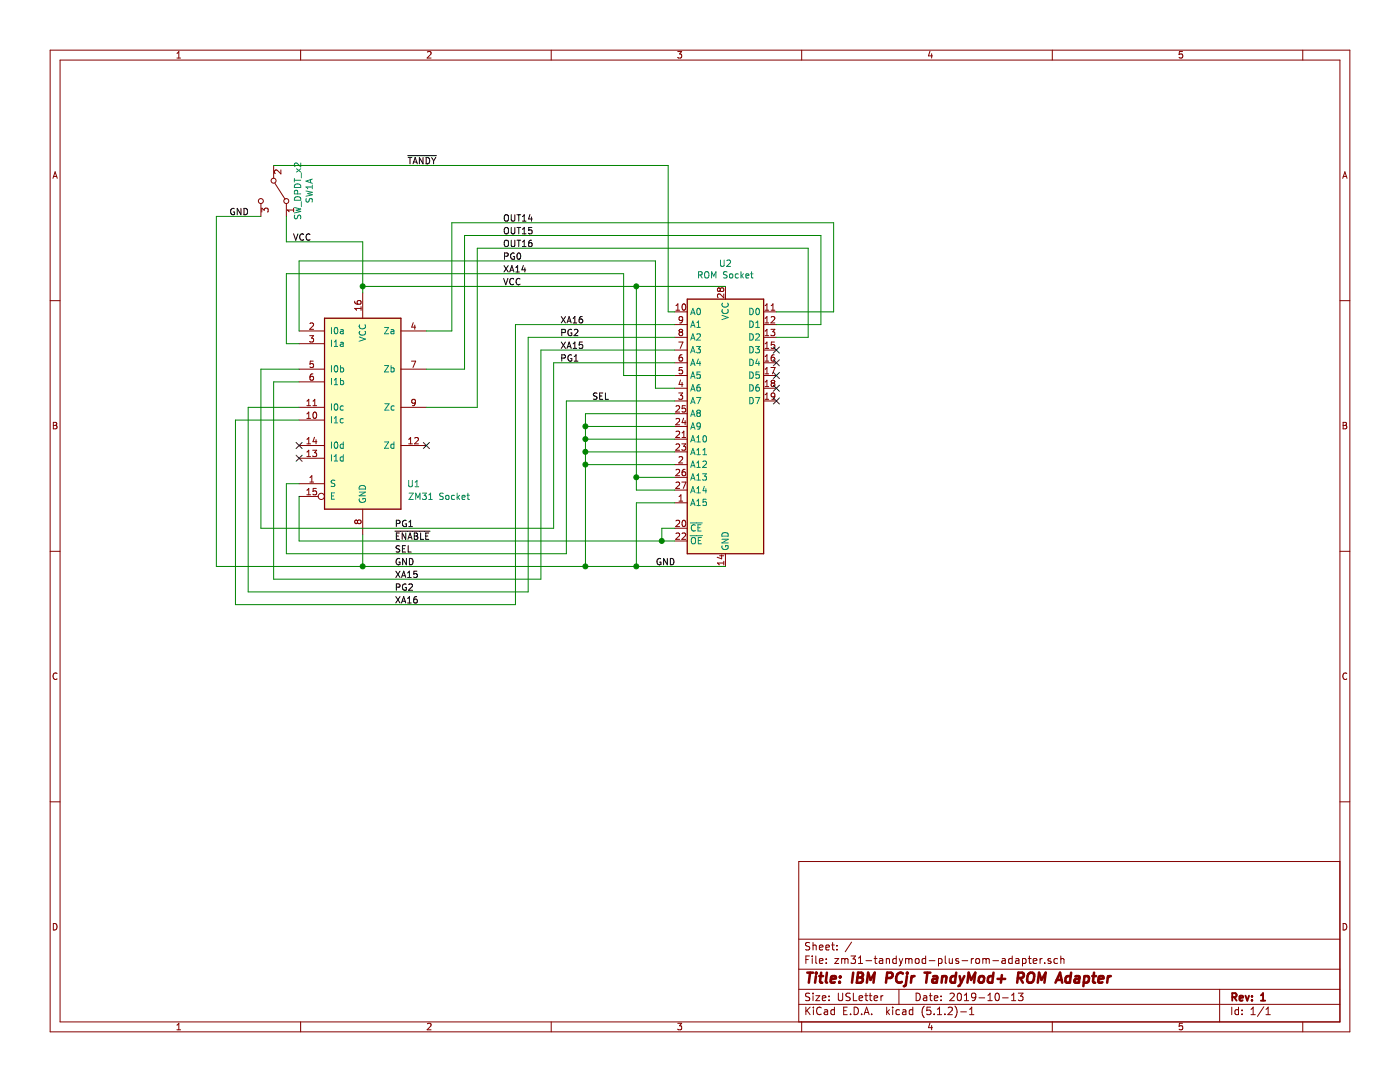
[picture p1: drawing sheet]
EESchema Schematic File Version 4
LIBS:zm31-tandymod-plus-rom-adapter-cache
EELAYER 29 0
EELAYER END
$Descr USLetter 11000 8500
encoding utf-8
Sheet 1 1
Title "IBM PCjr TandyMod+ ROM Adapter"
Date "2019-10-13"
Rev "1"
Comp ""
Comment1 ""
Comment2 ""
Comment3 ""
Comment4 ""
$EndDescr
$Comp
L 74xx:74LS157 U1
U 1 1
P 2850 3200
F 0 "U1" H 3250 2600 50  0000 C CNN
F 1 "ZM31 Socket" H 3450 2500 50  0000 C CNN
F 2 "Package_DIP:DIP-16_W7.62mm_Socket_LongPads" H 2850 3200 50  0001 C CNN
F 3 "http://www.ti.com/lit/gpn/sn74LS157" H 2850 3200 50  0001 C CNN
	1    2850 3200
	1    0    0    -1  
$EndComp
$Comp
L Switch:SW_DPDT_x2 SW1
U 1 1
P 2150 1500
F 0 "SW1" H 2150 1785 50  0000 C CNN
F 1 "SW_DPDT_x2" H 2150 1694 50  0000 C CNN
F 2 "Connector_PinHeader_2.54mm:PinHeader_1x03_P2.54mm_Horizontal" H 2150 1500 50  0001 C CNN
F 3 "~" H 2150 1500 50  0001 C CNN
	1    2150 1500
	0    1    1    0   
$EndComp
$Comp
L Memory_EPROM:27C512 U2
U 1 1
P 5700 3350
F 0 "U2" H 5700 4631 50  0000 C CNN
F 1 "ROM Socket" H 5700 4540 50  0000 C CNN
F 2 "Package_DIP:DIP-28_W15.24mm_Socket_LongPads" H 5700 3350 50  0001 C CNN
F 3 "http://ww1.microchip.com/downloads/en/DeviceDoc/doc0015.pdf" H 5700 3350 50  0001 C CNN
	1    5700 3350
	1    0    0    -1  
$EndComp
Wire Wire Line
	5700 2250 5000 2250
Wire Wire Line
	2850 2250 2850 2300
NoConn ~ 3350 3500
NoConn ~ 2350 3500
NoConn ~ 2350 3600
Wire Wire Line
	5700 4450 5000 4450
Wire Wire Line
	2850 4450 2850 4200
NoConn ~ 6100 2750
NoConn ~ 6100 2850
NoConn ~ 6100 2950
NoConn ~ 6100 3050
NoConn ~ 6100 3150
Wire Wire Line
	5300 3950 5000 3950
Wire Wire Line
	5000 3950 5000 4450
Connection ~ 5000 4450
Wire Wire Line
	5000 4450 4600 4450
Wire Wire Line
	5300 3850 5000 3850
Wire Wire Line
	5000 3850 5000 3750
Connection ~ 5000 2250
Wire Wire Line
	5000 2250 2850 2250
Wire Wire Line
	5300 3750 5000 3750
Connection ~ 5000 3750
Wire Wire Line
	5000 3750 5000 2250
Wire Wire Line
	5300 3650 4600 3650
Wire Wire Line
	4600 3650 4600 4450
Connection ~ 4600 4450
Wire Wire Line
	4600 4450 2850 4450
Wire Wire Line
	5300 3550 4600 3550
Wire Wire Line
	4600 3550 4600 3650
Connection ~ 4600 3650
Wire Wire Line
	5300 3350 4600 3350
Wire Wire Line
	4600 3350 4600 3450
Connection ~ 4600 3550
Wire Wire Line
	5300 3250 4600 3250
Wire Wire Line
	4600 3250 4600 3350
Connection ~ 4600 3350
Wire Wire Line
	5300 3450 4600 3450
Connection ~ 4600 3450
Wire Wire Line
	4600 3450 4600 3550
Wire Wire Line
	3550 1750 3550 2600
Wire Wire Line
	3550 2600 3350 2600
Wire Wire Line
	3350 2900 3650 2900
Wire Wire Line
	3650 2900 3650 1850
Wire Wire Line
	3350 3200 3750 3200
Wire Wire Line
	3750 3200 3750 1950
Wire Wire Line
	3750 1950 6350 1950
Wire Wire Line
	6350 1950 6350 2650
Wire Wire Line
	6350 2650 6100 2650
Wire Wire Line
	3650 1850 6450 1850
Wire Wire Line
	6450 1850 6450 2550
Wire Wire Line
	6450 2550 6100 2550
Wire Wire Line
	6100 2450 6550 2450
Wire Wire Line
	6550 2450 6550 1750
Wire Wire Line
	6550 1750 3550 1750
Wire Wire Line
	5300 2450 5250 2450
Wire Wire Line
	5250 1300 2150 1300
Wire Wire Line
	5250 1300 5250 2450
Wire Wire Line
	2350 3900 2350 4250
Wire Wire Line
	2350 4250 5200 4250
Wire Wire Line
	5300 4150 5200 4150
Wire Wire Line
	5200 4150 5200 4250
Connection ~ 5200 4250
Wire Wire Line
	5200 4250 5300 4250
Wire Wire Line
	5300 3150 4450 3150
Wire Wire Line
	4450 3150 4450 4350
Wire Wire Line
	4450 4350 2250 4350
Wire Wire Line
	2250 4350 2250 3800
Wire Wire Line
	2250 3800 2350 3800
Wire Wire Line
	5300 3050 5150 3050
Wire Wire Line
	5150 3050 5150 2050
Wire Wire Line
	5150 2050 2350 2050
Wire Wire Line
	2350 2050 2350 2600
Wire Wire Line
	5300 2950 4900 2950
Wire Wire Line
	4900 2950 4900 2150
Wire Wire Line
	4900 2150 2250 2150
Wire Wire Line
	2250 2150 2250 2700
Wire Wire Line
	2250 2700 2350 2700
Wire Wire Line
	5300 2850 4350 2850
Wire Wire Line
	4350 2850 4350 4150
Wire Wire Line
	5300 2750 4250 2750
Wire Wire Line
	4250 2750 4250 4550
Wire Wire Line
	4250 4550 2150 4550
Wire Wire Line
	2150 4550 2150 3000
Wire Wire Line
	2150 3000 2350 3000
Wire Wire Line
	2350 2900 2050 2900
Wire Wire Line
	2050 2900 2050 4150
Wire Wire Line
	2050 4150 4350 4150
Wire Wire Line
	5300 2650 4150 2650
Wire Wire Line
	4150 2650 4150 4650
Wire Wire Line
	4150 4650 1950 4650
Wire Wire Line
	1950 4650 1950 3200
Wire Wire Line
	1950 3200 2350 3200
Wire Wire Line
	5300 2550 4050 2550
Wire Wire Line
	4050 2550 4050 4750
Wire Wire Line
	4050 4750 1850 4750
Wire Wire Line
	1850 4750 1850 3300
Wire Wire Line
	1850 3300 2350 3300
Wire Wire Line
	2850 2250 2850 1900
Wire Wire Line
	2850 1900 2250 1900
Wire Wire Line
	2250 1900 2250 1700
Connection ~ 2850 2250
Wire Wire Line
	2050 1700 1700 1700
Wire Wire Line
	1700 1700 1700 4450
Wire Wire Line
	1700 4450 2850 4450
Connection ~ 2850 4450
Text Label 3950 2250 0    50   ~ 0
VCC
Text Label 5150 4450 0    50   ~ 0
GND
Text Label 3200 1300 0    50   ~ 0
~TANDY
Text Label 3100 4750 0    50   ~ 0
XA16
Text Label 3100 4650 0    50   ~ 0
PG2
Text Label 3100 4550 0    50   ~ 0
XA15
Text Label 3100 4450 0    50   ~ 0
GND
Text Label 3100 4350 0    50   ~ 0
SEL
Text Label 3100 4250 0    50   ~ 0
~ENABLE
Text Label 3100 4150 0    50   ~ 0
PG1
Text Label 4400 2850 0    50   ~ 0
PG1
Text Label 4400 2750 0    50   ~ 0
XA15
Text Label 4400 2650 0    50   ~ 0
PG2
Text Label 4400 2550 0    50   ~ 0
XA16
Text Label 3950 2150 0    50   ~ 0
XA14
Text Label 3950 2050 0    50   ~ 0
PG0
Text Label 3950 1750 0    50   ~ 0
OUT14
Text Label 3950 1850 0    50   ~ 0
OUT15
Text Label 3950 1950 0    50   ~ 0
OUT16
Text Label 2300 1900 0    50   ~ 0
VCC
Text Label 1800 1700 0    50   ~ 0
GND
Text Label 4650 3150 0    50   ~ 0
SEL
$EndSCHEMATC
